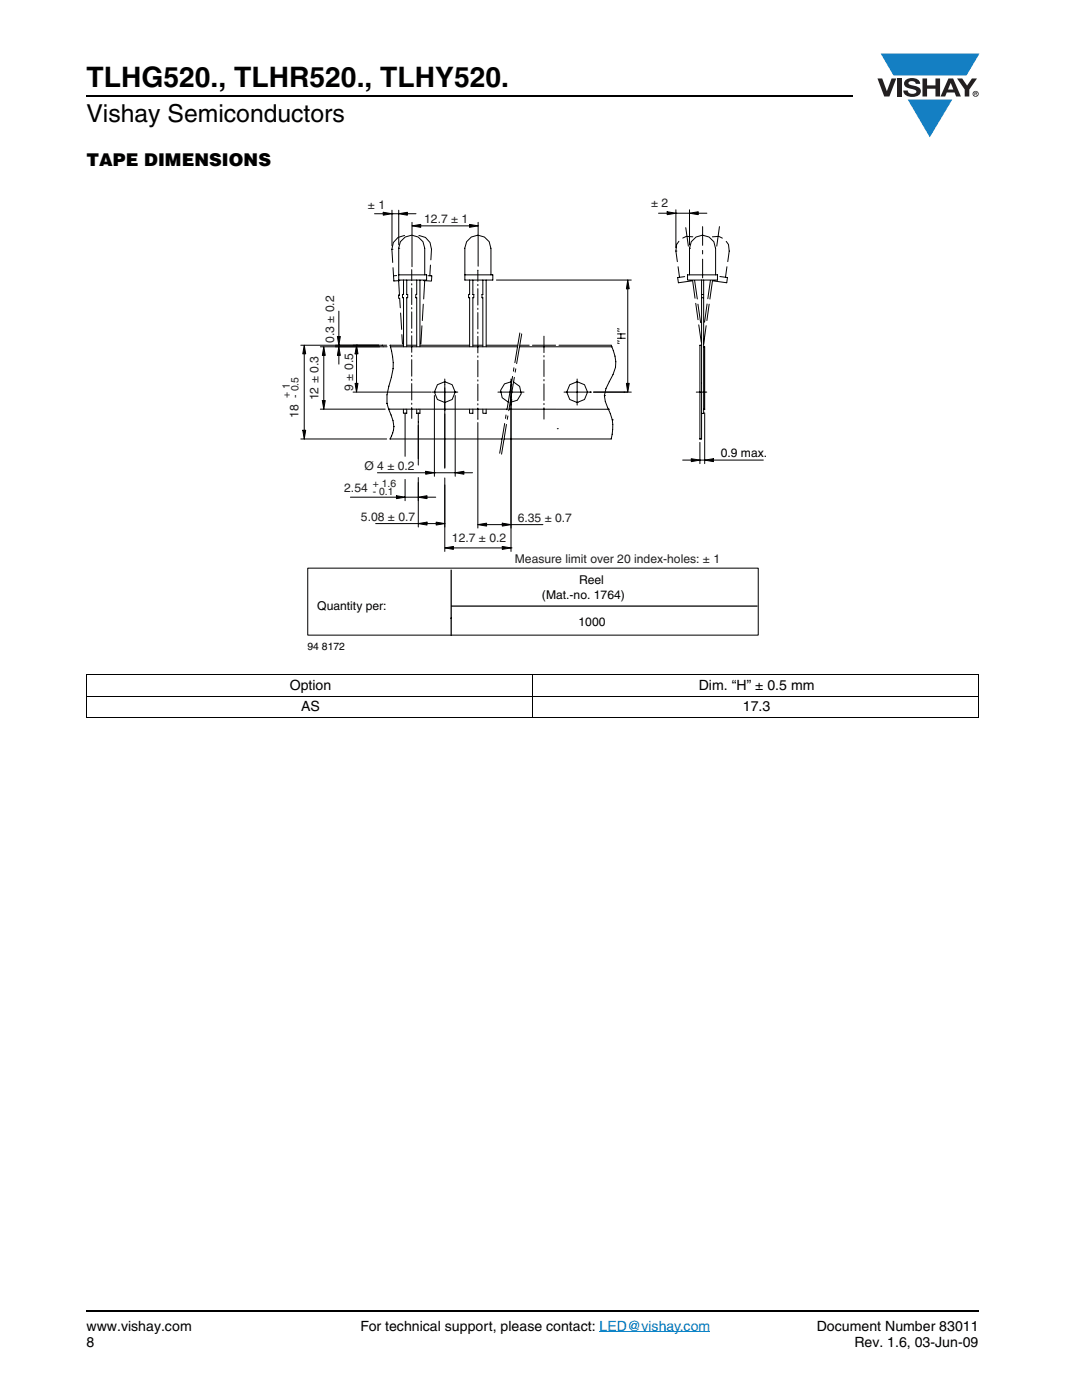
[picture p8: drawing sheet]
<svg xmlns="http://www.w3.org/2000/svg" width="216mm" height="279mm" viewBox="0 0 216 279" stroke-linecap="round" stroke-linejoin="round" font-family="sans-serif">
<path d="M17.1 18.9h.2v.3h-.2zM17.1 261.5h.2v.4h-.2z" fill="#000"/>
<path d="M17.3 19.1h152.9M17.3 261.7h178.1" fill="none" stroke="#000" stroke-width=".36"/>
<path d="M175.1 10.7h20.4v16.7h-20.4z" fill="#fff"/>
<g fill="#147fc3">
<path d="M175.7 10.7h19.7l-2.5 4.4h-3.8h-10.8z"/>
<path d="M181.1 19.9h8.9l-4.5 7.5z"/>
</g>
<g fill="#231f20">
<path d="M175.1 15.7h.9l1 2.5 .9-2.5h.9l-1.3 3.6h-1.1z"/>
<path d="M179 15.7h.9v3.6h-.9z"/>
<path d="M180.7 16a2.1 2.1 0 0 1 2.8 .3l.1 .4h-.9a.79 .79 0 0 0-.7-.5 .79 .79 0 0 0-.7 .4l.2 .3 1 .2a1.08 1.08 0 0 1 1.2 1.1 1.08 1.08 0 0 1-1.1 1.1 1.73 1.73 0 0 1-2.4-1.2h.9a.96 .96 0 0 0 .8 .6 .96 .96 0 0 0 1-.4 1.31 1.31 0 0 0-1.3-.6 1.03 1.03 0 0 1-1-.6 1.03 1.03 0 0 1 .1-1.1z"/>
<path d="M184.1 15.7h.9v1.3h1.7v-1.3h.9v3.6h-.9v-1.6h-1.7v1.6h-.9z"/>
<path d="M191 15.7h1l1 1.4 .9-1.4h1.1l-1.6 2.2v1.4h-.9v-1.4z"/>
<path d="M189.7 16.5l.5 1.4h-1zM189.2 15.7l-1.5 3.6h.9l.3-.8h1.6l.3 .8h.9l-1.5-3.6z"/>
<path d="M194.2 18.7a.46 .46 0 0 1 .9 0 .46 .46 0 0 1-.9 0zM194.1 18.7a.6 .6 0 0 0 1.2 0 .6 .6 0 0 0-1.2 0z"/>
<path d="M194.6 18.5h.2v.2h-.2zM194.4 18.4v.7h.2v-.3l.3 .3-.1-.3 .1-.2v-.2z"/>
</g>
<path d="M119.6 265.8h22.1" fill="none" stroke="#007ec4" stroke-width=".2"/>
<path d="M17.2 134.7h178.1M17.2 138.9h178.1M17.3 134.8v8.3M106.3 134.6v8.7M195.3 134.8v8.3M17.2 143.2h178.1" fill="none" stroke="#000" stroke-width=".2"/>
<g fill="#fff">
<path d="M17.5 38.1h177.5v94.8h-177.5z"/>
<path d="M56 39.3h97v90.9h-97z"/>
</g>
<g fill="none" stroke="#000" stroke-width=".2">
<path d="M74.7 42.7h1.8M76.5 42.4l1.7 .3-1.7 .2zM78.2 49.8l.2 2.6M78.2 42.7h.1M78.2 49.8h.1M78.2 42.7h1.4M78.2 42v7.1M78.4 53.4l.2 2.7 1.2-.1M79.1 55h-.6M79.5 49.5a2.6 2.6 0 0 1 2.6-2.6 2.6 2.6 0 0 1 2.6 2.6v5.4M79.5 56l.2 2.9h-.2l.1 .7 .2-.1 .1 1.9M79.6 42.7l1.7-.3v.5z"/>
<path d="M79.6 49.5h.1M79.6 49.5l-.1 6.4h5.6v-1M79.6 42v6.9M79.6 54.9h5.5M80.5 55.9v2.9h-.2v.6h.2v9.8M80.7 47l-1.3 .4-.9 1-.3 1.4M81.2 55.9v2.9h.1v.6h-.1v9.8M81.3 42.7h1.7M82.2 53.8v2.2M82.2 56.6v.3M82.2 57.5v3.3M82.2 45.1l1.8-.3v.6z"/>
<path d="M82.2 44.4v8.8M83.1 58.8h-.1v.6h.2v9.8M83.2 55.9v2.9M83.6 47l1.3 .4 .9 1 .3 1.4-.1 2.1M83.8 55.9v13.3M84 45.1h9.7M84.7 56l-.2 3.7M85.4 55l.8 .1-.1 1-1.6-.1M85.9 52.9l-.1 2.1M93.5 59.4h.2v9.8M93.7 44.8l1.7 .3-1.7 .3zM93.7 58.8h-.2v.6"/>
<path d="M93.7 55.9v2.9M94.4 55.9v2.9h.2M94.5 58.8v.6h-.1v9.8M95.3 47h.1M95.3 56.7v.3M95.3 57.6v3.3M95.4 53.9l-.1 2.2M95.4 45.1h.1M95.4 44.4v8.7M96.3 55.9v2.9h-.1v.6h.1v9.8M97 55.9v13.3M97.9 49.5a2.6 2.6 0 0 0-2.6-2.6 2.6 2.6 0 0 0-2.6 2.6l.1 6.4h5.5v-1h-5.5"/>
<path d="M98 49.5v5.4M99 55.9h27M125.3 55.9l.3 1.7h-.6zM125.3 57.6v18.9M131.4 42.6h1.7M133.1 42.3l1.8 .3-1.8 .2zM134.9 42.6h.1M134.9 50.1h.1M134.9 42.6h2.7M134.9 41.9v7.5M134.9 50.1l.3 2.1M135.3 53.2l.3 2.2"/>
<path d="M135.5 48.2l-.5 .6-.1 1.3M136.6 55.2l-1.4 .2 .2 1 2.6-.3M136.8 45.4l.6 3.7M137.2 54.9h6v1h-6zM137.6 42.6l1.7-.3v.5zM137.6 49.5a2.59 2.59 0 0 1 2.6-2.6 2.59 2.59 0 0 1 2.6 2.6v5.4M137.6 49.5h.1M137.6 41.9v7M137.6 49.5v5.4M138.2 56l.5 3.5M138.2 47.3l-1.3-.1-.7 .3M138.6 56l.5 3.7"/>
<path d="M139.3 42.6h1.7M140 55.9v31.7h-.3v-18.7h.3M140 59.4h.4M140 58.8h.4M140.2 45.2v3.8M140.2 50v.7M140.2 51.7v3.8M140.4 55.9v26.6h-.4M141.8 56l-.6 3.6M142.1 47.3l1.3-.1 .7 .3M142.2 56l-.6 3.7M143.6 45.2l-.6 3.9"/>
<path d="M143.6 55.2l1.6 .2-.2 1-2.7-.3M144.9 48.2l.5 .6 .1 1.3-.3 2.1M145.1 53.2l-.3 2.2M60 68.9h17.2M60.7 68.9l.3 1.7h-.6zM60.7 70.6v15.3M63.9 69.2h13.3M64.3 79.9h.6l-.3 1.8zM64.6 69.2l.3 1.7h-.6zM64.6 70.9v9M67.3 67.2h.6l-.3 1.7zM67.6 69.2l.3 1.7h-.6z"/>
<path d="M67.6 68.9h.1M67.6 62.1v5.1M67.6 68.9v.3M67.6 70.9v1.8M70.5 78.3h15.5M70.9 76.5h.5l-.3 1.8zM71.1 68.9h.1M71.1 68.9l.3 1.7h-.5zM71.1 70.6v5.9M77.9 69.2h25.4M78.4 73.6l-1.2 5.2v1.7M78.4 73.6h.1"/>
<path d="M79.9 62.5l.2 3.2M80.2 66.8l.1 1.9M80.5 68.9h-2.7a14 14 0 0 1 .6 4.7M81.2 68.9h2M82.2 61.4v.2M82.2 62.2v3.3M82.2 66.2v.2M82.2 67v3.3M82.2 70.9v.3M82.2 71.8v3.3M82.2 75.7v.3M82.2 76.6v3.2"/>
<path d="M83.8 68.9h9.9M84.2 65l-.2 3.7M84.5 60.7l-.2 3.3M86.2 78.3h5.1M86.7 78.3h.1M86.7 78.9v16.2M88.8 75.6v17.9M88.8 76.7h.1M90.8 78.3h.1M90.8 78.9v16.2M94.4 68.9h1.9M95.3 61.5v.3"/>
<path d="M95.3 62.4v3.3M95.3 66.3v.2M95.3 67.1v3.3M95.3 71v.3M95.3 71.9v3.3M95.3 75.8v.3M95.3 76.7v3.3M97 68.9h6.3M99.4 78.3h5.2M102 79.8h.1M102 76.7h.1M102 75.6v34.5"/>
<path d="M102.1 76.2l-1.4 .4-.8 1.3 .3 1.5 1.2 .8M102.3 75.1l-1.1 6.7M102.5 76.2l1.2 .9 .3 1.5-.8 1.3-1.4 .4M102.5 73.4l-.1 .7M102.6 75.3l-1.1 6.7M102.9 73.6l-.1 .7M103.7 69.2h18.4M103.7 68.9h1.9M103.7 66.4l-1 6M104.1 66.6l-1 6M106.2 68.9h4.7M108.5 67.1v3.3"/>
<path d="M108.5 71v.2M108.5 71.8v3.3M108.5 75.7v.3M108.5 76.6v3.3M111.5 68.9h10.5a8 8 0 0 1 .8 4.4M112.5 78.3h5.3M115.2 75.6v5.2M117.8 78.3h.1M118.4 78.3h7.6M120.6 79h.1M122.8 73.3l-.5 1.5-.7 1.4a4.5 4.5 0 0 0-.4 5.1 8.1 8.1 0 0 1 .8 6.3h-21.4M122.8 73.3h.1"/>
<path d="M123.2 65.6l.3 .1M123.2 66l.3 .1M123.2 66.6h1.6M123.2 67.5h1.6M123.2 68l.3 .1M123.2 68.5h.3M123.9 66.6v.9M125 76.5h.6l-.3 1.8zM138.8 60.5l.5 3.3M138.9 78.3h2.1M139.3 60.7l.5 3.7M139.4 64.8l.5 3.5"/>
<path d="M140.4 69.2h.2v12.5h-.2M140.9 65l-.5 3.6M141.1 60.7l-.5 3.6M141.5 60.7l-.5 3.3M60 87.6h17.2M60.4 85.9h.6l-.3 1.7zM63.9 81.7h13M69.9 99.2h9.2M75.3 94.4h9.6M77.2 80.5l.4 1.2M77.2 80.5h.1M77.6 81.7l.8 2.3 .2 1.1"/>
<path d="M77.6 81.7h.1M77.6 81.7h23.6M78.6 85.1a5.4 5.4 0 0 1-.8 2.5h22.4M78.6 85.1h.1M79.1 98.9l1.7 .3-1.7 .3zM80.5 81.7v.8h.7v-.8M80.8 99.2h2.7M80.8 82.4v8.7M80.8 95.7v4.2M82.2 80.5v.2M82.2 81.3v2.2M83.2 81.7v.8h.6v-.8"/>
<path d="M83.5 99.2l1.7-.3v.6zM83.5 82.4v10.4M83.5 95.3v9.9M83.5 84.2h.1M84.9 94.1l1.8 .3-1.8 .2zM85.2 99.2h1.7M86.7 94.4h.1M86.7 94.4h4.1M88.8 95.4v14.7M88.8 81.9h.1M90.8 94.4l1.8-.3v.5zM92.6 94.4h1.7"/>
<path d="M93.7 81.7v.8h.7v-.8M95.3 80.6v.2M95.3 81.4l.1 2.2M95.3 84.3v21.1M96.3 81.7v.8h.7M97 81.7v.8M100.7 84.5l-1 6M101 82.8l-.1 .7M101.1 84.7l-1 5.9M101.3 83l-.1 .7M101.6 81.7h19.8M108.5 80.5v.3"/>
<path d="M108.5 81.4v2.2M111.2 85.6h.1M115.2 80.3h.1M121.4 81.7h.1M122.2 83.8h.1M136.2 91.8h1.7M137.9 91.6l1.8 .2-1.8 .3zM139.7 91.8h.9M139.7 88.3v4.2M140.6 91.8l1.8-.2v.5zM140.6 82.4v10.1M142.4 91.8h9.9"/>
<path d="M61.4 113.4h89.9v13.4h-89.9zM75 104.5h8.5M83.5 104.5l1.7-.3v.6zM85.2 104.5h1.8M87 104.2l1.8 .3-1.8 .3zM88.8 109.3l1.7-.2v.5zM88.8 104.5h.1M90.5 109.3h9.7M95.3 104.7l1.8-.3v.6zM95.3 104.7h.1M97.1 104.7h3.1M100.2 109.1l1.8 .2-1.8 .3z"/>
<path d="M100.2 104.4l1.8 .3-1.8 .3zM102 109.3h.1M102 104.7h6.3"/>
<circle cx="88.7" cy="78.3" r="2.08"/>
<circle cx="115.2" cy="78.3" r="2.08"/>
</g>
<g fill="#000">
<path d="M76.5 42.4l1.7 .3-1.7 .2zM79.6 42.7l1.7-.3v.5zM82.2 45.1l1.8-.3v.6zM93.7 44.8l1.7 .3-1.7 .3zM125.3 55.9l.3 1.7h-.6zM133.1 42.3l1.8 .3-1.8 .2zM137.6 42.6l1.7-.3v.5zM60.7 68.9l.3 1.7h-.6zM64.6 69.2l.3 1.7h-.6zM64.3 79.9h.6l-.3 1.8zM67.6 69.2l.3 1.7h-.6zM67.3 67.2h.6l-.3 1.7z"/>
<path d="M70.9 76.5h.5l-.3 1.8zM71.1 68.9l.3 1.7h-.5zM125 76.5h.6l-.3 1.8zM60.4 85.9h.6l-.3 1.7zM79.1 98.9l1.7 .3-1.7 .3zM84.9 94.1l1.8 .3-1.8 .2zM83.5 99.2l1.7-.3v.6zM90.8 94.4l1.8-.3v.5zM137.9 91.6l1.8 .2-1.8 .3zM140.6 91.8l1.8-.2v.5zM83.5 104.5l1.7-.3v.6zM87 104.2l1.8 .3-1.8 .3z"/>
<path d="M88.8 109.3l1.7-.2v.5zM95.3 104.7l1.8-.3v.6zM100.2 109.1l1.8 .2-1.8 .3zM100.2 104.4l1.8 .3-1.8 .3z"/>
</g>
<path d="M90 113.7v13.2M90.2 121h61" fill="none" stroke="#000" stroke-width=".25"/>
<text font-size="5.6" x="17.3" y="17.4">TLHG520., TLHR520., TLHY520.</text>
<text font-size="4.9" x="17.3" y="24.4">Vishay Semiconductors</text>
<text font-size="3.5" x="17.3" y="33">TAPE DIMENSIONS</text>
<g font-size="2.8">
<text x="57.8" y="137.6">Option</text>
<text x="139.4" y="137.6">Dim. “H” ± 0.5 mm</text>
<text x="60.1" y="141.9">AS</text>
<text x="148.2" y="141.9">17.3</text>
<text x="17.3" y="265.6">www.vishay.com</text>
<text x="17.3" y="268.8">8</text>
<text x="71.9" y="265.6">For technical support, please contact: LED@vishay.com</text>
<text x="163" y="265.6">Document Number 83011</text>
<text x="170.5" y="268.8">Rev. 1.6, 03-Jun-09</text>
</g>
<g font-size="2.4" fill="#231f20">
<text x="73.4" y="41.7">± 1</text>
<text x="129.9" y="41.3">± 2</text>
<text x="84.6" y="44.5">12.7 ± 1</text>
<text x="66.6" y="68.5" transform="rotate(-90 66.6 68.5)">0.3 ± 0.2</text>
<text x="70.4" y="78" transform="rotate(-90 70.4 78)">9 ± 0.5</text>
<text x="59.6" y="83.3" transform="rotate(-90 59.6 83.3)">18</text>
<text x="63.5" y="79.9" transform="rotate(-90 63.5 79.9)">12 ± 0.3</text>
<text x="72.7" y="93.7">Ø 4 ± 0.2</text>
<text x="68.7" y="98.2">2.54</text>
<text x="72" y="103.9">5.08 ± 0.7</text>
<text x="103.3" y="104.1">6.35 ± 0.7</text>
<text x="90.2" y="108.2">12.7 ± 0.2</text>
<text x="102.7" y="112.4">Measure limit over 20 index-holes: ± 1</text>
</g>
<g font-size="2.4">
<text x="143.8" y="91.3">0.9 max.</text>
<text x="108.1" y="119.5">(Mat.-no. 1764)</text>
<text x="115.5" y="116.6">Reel</text>
<text x="63.3" y="121.6">Quantity per:</text>
<text x="115.4" y="124.9">1000</text>
</g>
<g font-size="2.1" fill="#231f20">
<text x="57.8" y="79.4" transform="rotate(-90 57.8 79.4)">+ 1</text>
<text x="59.5" y="79.4" transform="rotate(-90 59.5 79.4)">- 0.5</text>
<text x="74.4" y="97.1">+ 1.6</text>
<text x="74.4" y="98.9">- 0.1</text>
</g>
<text font-size="2.1" x="61.3" y="129.8">94 8172</text>
</svg>
